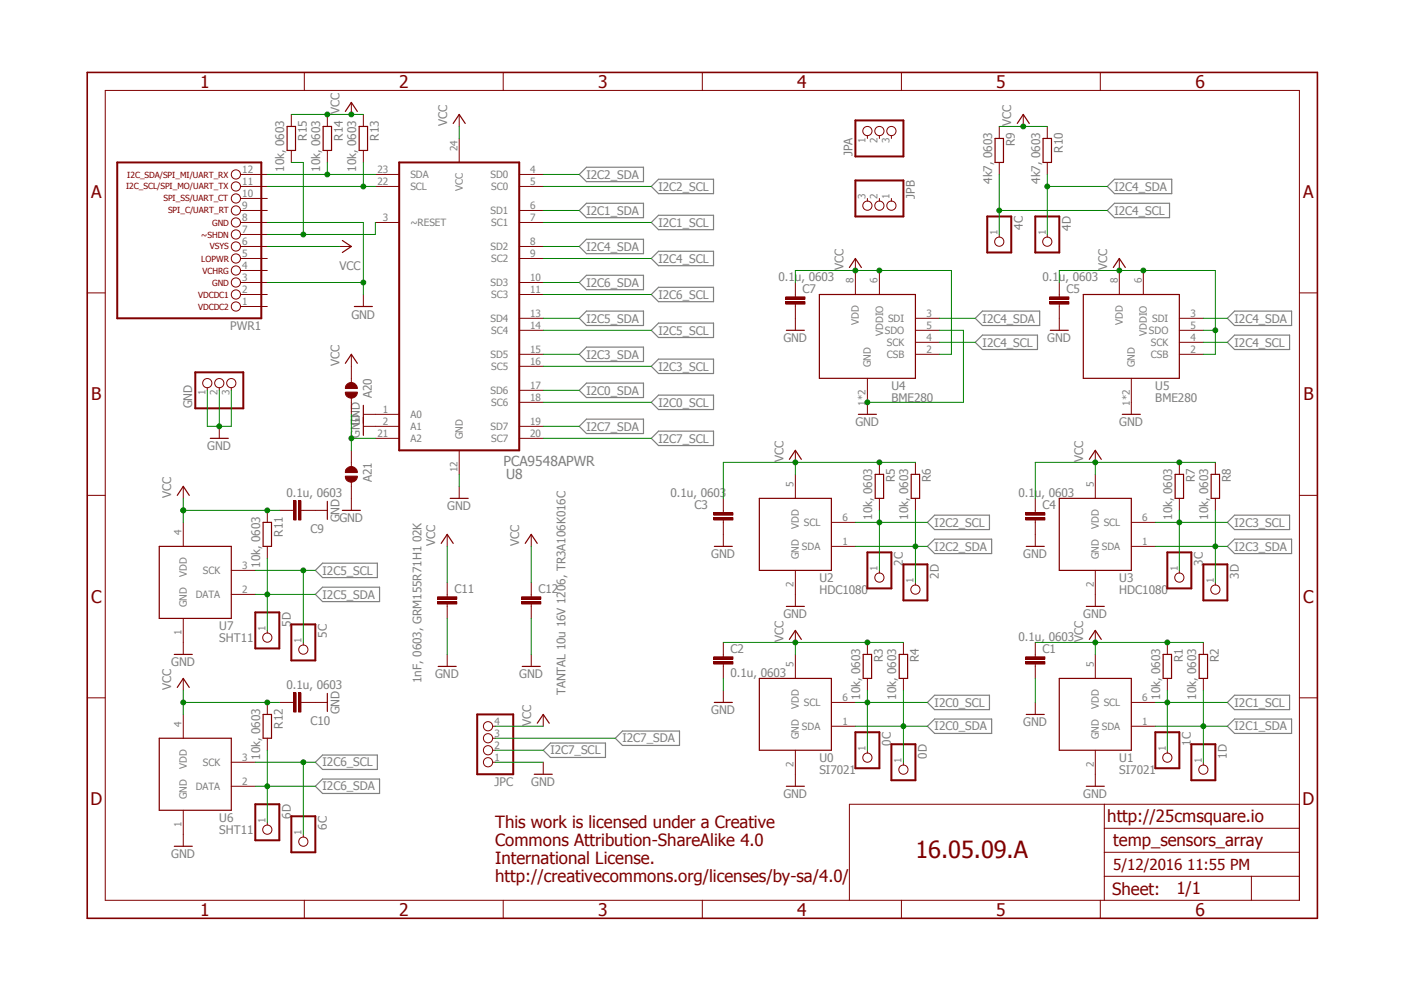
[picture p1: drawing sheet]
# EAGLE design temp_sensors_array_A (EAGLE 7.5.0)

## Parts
0C  PINHD-1X1  [1X01]
0D  PINHD-1X1  [1X01]
1C  PINHD-1X1  [1X01]
1D  PINHD-1X1  [1X01]
2C  PINHD-1X1  [1X01]
2D  PINHD-1X1  [1X01]
3C  PINHD-1X1  [1X01]
3D  PINHD-1X1  [1X01]
4C  PINHD-1X1  [1X01]
4D  PINHD-1X1  [1X01]
5C  PINHD-1X1  [1X01]
5D  PINHD-1X1  [1X01]
6C  PINHD-1X1  [1X01]
6D  PINHD-1X1  [1X01]
A20  SOLDERJUMPERNO  [SJ_2S-NO]
A21  SOLDERJUMPERNO  [SJ_2S-NO]
C1  0.1u, 0603  C-EUC0603K  [C0603K]
C2  0.1u, 0603  C-EUC0603K  [C0603K]
C3  0.1u, 0603  C-EUC0603K  [C0603K]
C4  0.1u, 0603  C-EUC0603K  [C0603K]
C5  0.1u, 0603  C-EUC0603K  [C0603K]
C7  0.1u, 0603  C-EUC0603K  [C0603K]
C9  0.1u, 0603  C-EUC0603K  [C0603K]
C10  0.1u, 0603  C-EUC0603K  [C0603K]
C11  1nF, 0603, GRM155R71H1 02K  C-EUC0603K  [C0603K]
C12  TANTAL 10u 16V 1206, TR3A106K016C  C-EUC1206K  [C1206K]
GND  PINHD-1X3  [1X03]
JPA  PINHD-1X3  [1X03]
JPB  PINHD-1X3  [1X03]
JPC  PINHD-1X4  [1X04]
PWR1  LIWE_12_PIN_PWR  [LIWE_12_PIN]
R1  10k, 0603  R-EU_R0603  [R0603]
R2  10k, 0603  R-EU_R0603  [R0603]
R3  10k, 0603  R-EU_R0603  [R0603]
R4  10k, 0603  R-EU_R0603  [R0603]
R5  10k, 0603  R-EU_R0603  [R0603]
R6  10k, 0603  R-EU_R0603  [R0603]
R7  10k, 0603  R-EU_R0603  [R0603]
R8  10k, 0603  R-EU_R0603  [R0603]
R9  4k7, 0603  R-EU_R0603  [R0603]
R10  4k7, 0603  R-EU_R0603  [R0603]
R11  10k, 0603  R-EU_R0603  [R0603]
R12  10k, 0603  R-EU_R0603  [R0603]
R13  10k, 0603  R-EU_R0603  [R0603]
R14  10k, 0603  R-EU_R0603  [R0603]
R15  10k, 0603  R-EU_R0603  [R0603]
U0  SI7021  [SI7021]
U1  SI7021  [SI7021]
U2  HDC1080  [SI7021]
U3  HDC1080  [SI7021]
U4  BME280  [BME1080]
U5  BME280  [BME1080]
U6  SHT11  [SHT1X]
U7  SHT11  [SHT1X]
U8  PCA9548APWR  [SOP65P640X120-24N]

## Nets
GND: A21.2 C1.2 C2.2 C3.2 C4.2 C5.2 C7.2 C9.2 C10.2 C11.2 C12.2 GND.1 GND.2 GND.3 JPC.1 PWR1.3 PWR1.8 U0.2(GND) U1.2(GND) U2.2(GND) U3.2(GND) U4.1(GND) U4.5(SDO) U4.7(GND) U5.1(GND) U5.7(GND) U6.1(GND) U7.1(GND) U8.1(A0) U8.2(A1) U8.12(GND)
I2C0_SCL: 0C.1 R3.2 U0.6(SCL) U8.18(SC6)
I2C0_SDA: 0D.1 R4.2 U0.1(SDA) U8.17(SD6)
I2C1_SCL: 1C.1 R1.2 U1.6(SCL) U8.7(SC1)
I2C1_SDA: 1D.1 R2.2 U1.1(SDA) U8.6(SD1)
I2C2_SCL: 2C.1 R5.2 U2.6(SCL) U8.5(SC0)
I2C2_SDA: 2D.1 R6.2 U2.1(SDA) U8.4(SD0)
I2C3_SCL: 3C.1 R7.2 U3.6(SCL) U8.16(SC5)
I2C3_SDA: 3D.1 R8.2 U3.1(SDA) U8.15(SD5)
I2C4_SCL: 4C.1 R9.2 U4.4(SCK) U5.4(SCK) U8.9(SC2)
I2C4_SDA: 4D.1 R10.2 U4.3(SDI) U5.3(SDI) U8.8(SD2)
I2C5_SCL: 5C.1 U7.3(SCK) U8.14(SC4)
I2C5_SDA: 5D.1 R11.2 U7.2(DATA) U8.13(SD4)
I2C6_SCL: 6C.1 U6.3(SCK) U8.11(SC3)
I2C6_SDA: 6D.1 R12.2 U6.2(DATA) U8.10(SD3)
I2C7_SCL: JPC.2 U8.20(SC7)
I2C7_SDA: JPC.3 U8.19(SD7)
N$1: A20.2 A21.1 U8.21(A2)
NRESET: PWR1.7 R15.2 U8.3(~RESET)
SCL: PWR1.11 R13.2 U8.22(SCL)
SDA: PWR1.12 R14.2 U8.23(SDA)
VCC: A20.1 C1.1 C2.1 C3.1 C4.1 C5.1 C7.1 C9.1 C10.1 C11.1 C12.1 JPC.4 PWR1.6 R1.1 R2.1 R3.1 R4.1 R5.1 R6.1 R7.1 R8.1 R9.1 R10.1 R11.1 R12.1 R13.1 R14.1 R15.1 U0.5(VDD) U1.5(VDD) U2.5(VDD) U3.5(VDD) U4.2(CSB) U4.6(VDDIO) U4.8(VDD) U5.2(CSB) U5.5(SDO) U5.6(VDDIO) U5.8(VDD) U6.4(VDD) U7.4(VDD) U8.24(VCC)
Unconnected: JPA.1 JPA.2 JPA.3 JPB.1 JPB.2 JPB.3 PWR1.1 PWR1.2 PWR1.4 PWR1.5 PWR1.9 PWR1.10

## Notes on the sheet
- http://25cmsquare.io
- 16.05.09.A
- This work is licensed under a Creative
  Commons Attribution-ShareAlike 4.0
  International License.
  http://creativecommons.org/licenses/by-sa/4.0/

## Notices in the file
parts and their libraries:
SparkFun-Passives: Licensing: Creative Commons ShareAlike 4.0 International - https://creativecommons.org/licenses/by-sa/4.0
